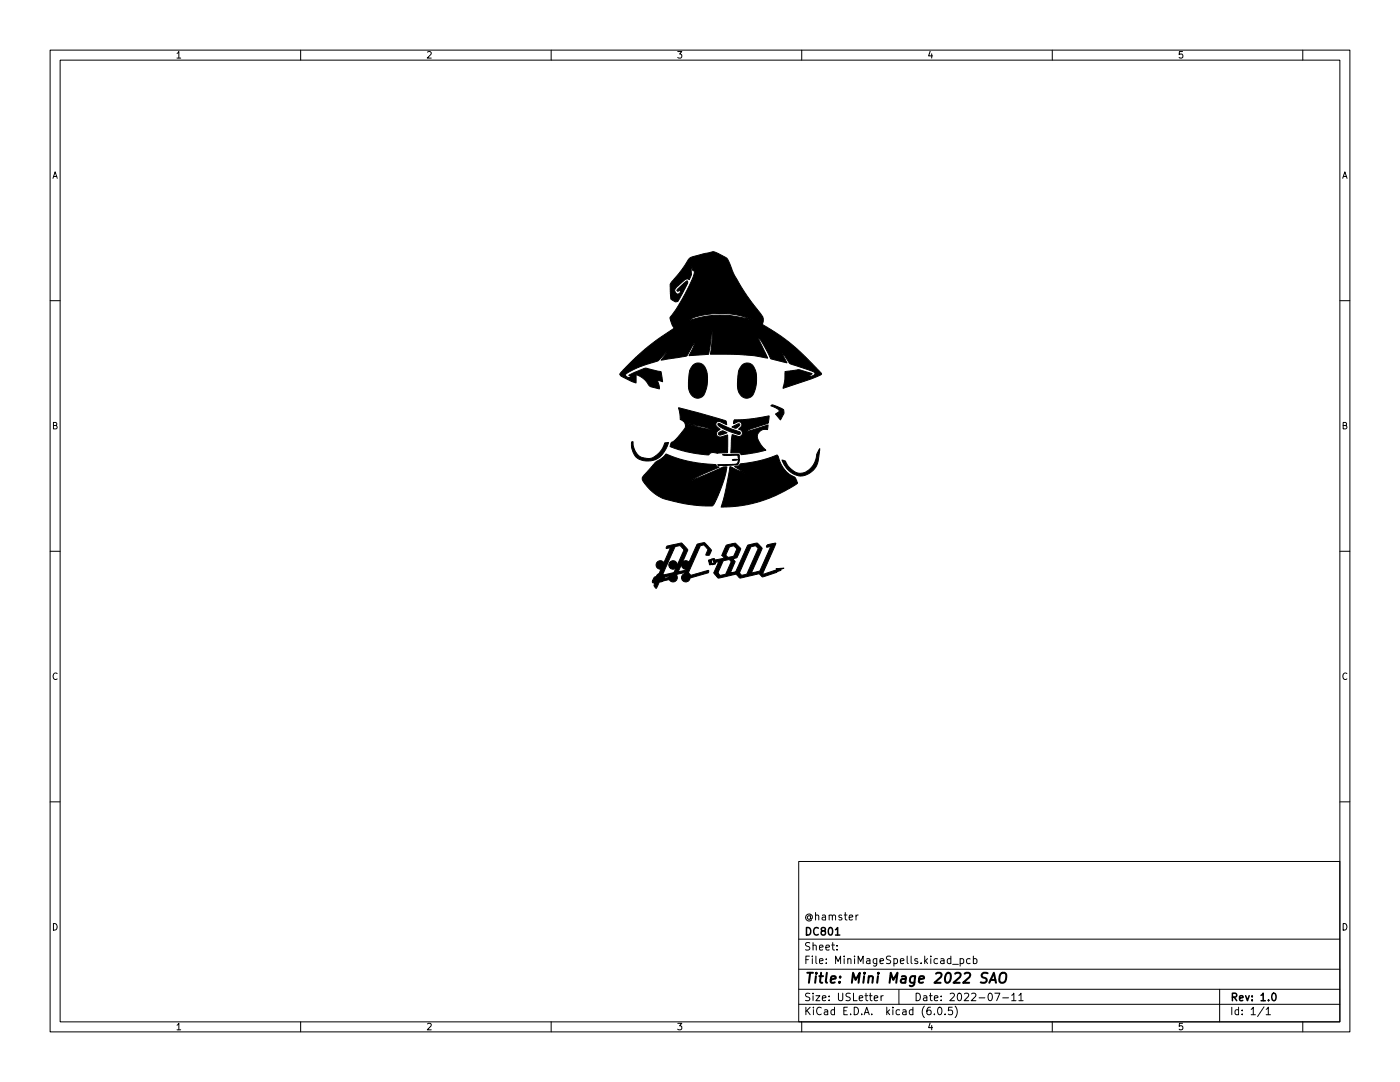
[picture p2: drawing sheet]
<svg xmlns="http://www.w3.org/2000/svg" width="279mm" height="216mm" viewBox="0 0 279 216" stroke-linecap="round" stroke-linejoin="round" font-family="sans-serif">
<g fill="none" stroke="#000" stroke-width=".2">
<path d="M10 10h259.4v195.9h-259.4zM12 12h255.4v191.9h-255.4zM60 10v2M110 10v2M160 10v2M210 10v2M260 10v2M10 60h2M267.4 60h2M10 110h2M267.4 110h2M10 160h2"/>
<path d="M267.4 160h2M159.4 171.9h108v32h-108zM159.4 197.4h108M159.4 193.4h108M159.4 187.4h108M167 189.4v.2M167 188.7v.1M170.8 182.6v1M171.3 182.6l-.5 .3M174.5 199.2l.7-.2-.1-.3h-.4l-.2 .2v.7h.6M175.8 198.7v1M176.3 198.7l-.5 .3"/>
<path d="M179.4 197.4v3M190.1 192.4h1.2M191.6 191.4l.4-.1 .3 .3-.1 .6h-.6M191.6 191.3v1.5M193.6 191.4l-.4-.1-.3 .3 .1 .6h.6M194.3 191.4l.4-.1 .3 .3-.2 .6h-.5M194.3 190.8v1.5M198.5 198.2h1l-.6 1.5M200.1 199.1h1.2M201.9 198.6l.4-.4v1.5M201.9 199.7h.9M203.3 198.6l.5-.4v1.5"/>
<path d="M203.3 199.7h.9M243.4 197.4v6.5M60 203.9v2M110 203.9v2M159.4 200.4h108M160 203.9v2M186.5 202.3v.2M187.3 201h.2a.8 .8 0 0 1 .5 .7 .8 .8 0 0 1-.5 .8 1 1 0 0 1-.2-1.5zM188.6 202.3v.2M190 201h-.7v.7l.2-.2 .5 .1 .1 .2-.1 .5-.2 .2-.5-.2M190.6 200.8a1.72 1.72 0 0 1 0 2.2M210 203.9v2"/>
<path d="M252.3 200.9l-1.3 1.9M252.7 201.4l.4-.4v1.5M252.7 202.5h.8M260 203.9v2"/>
</g>
<path d="M166.7 186.6h.9M254 198.2h.2a.8 .8 0 0 1 .5 .7 .8 .8 0 0 1-.5 .8 1 1 0 0 1-.2-1.5z" fill="none" stroke="#000" stroke-width=".3"/>
<path d="M197.1 194.2a.85 .85 0 0 0-1.1 .1 .45 .45 0 0 0 .2 .8l.6 .1a.51 .51 0 0 1 .1 .6 .51 .51 0 0 1-.4 .3l-.8-.1M197.4 196.1l1-2 .4 2M197.7 195.5h.9M199.6 194.4a.69 .69 0 0 1 1.2 0 1.47 1.47 0 0 1-.6 1.7l-.6-.1a1.5 1.5 0 0 1 0-1.6z" fill="none" stroke="#000" stroke-width=".4"/>
<g fill="#000" stroke="#000" stroke-width=".2">
<path d="M137.5 51.6l.8-.4 3.6-.9a2.96 2.96 0 0 1 2.3 .7 2.22 2.22 0 0 1 1.5 1.9l1.2 2.6a70.7 70.7 0 0 0 5.4 7.9v.7l-.2 .6a46.6 46.6 0 0 1 11.9 9.9l-1.8 .9-5.9 2 .3-1.6 .1-1.8 1.1-.1a3.5 3.5 0 0 1 2.7 .1l1.6 .4-.8 .7 .9-.2a.46 .46 0 0 0 .4-.6 .46 .46 0 0 0-.6-.3l-4.4-1.5-1.4-2-.1 .1 1 1.7-3.2-.8-.2-.3a15 15 0 0 0-2.2-3.8l-.1 .3 1.8 3.7-2.8-.5-2.4-.2-6.2-.1 .1-1.1a9.9 9.9 0 0 0 .2-3.6l-.6 4.4a.32 .32 0 0 1-.2 .4 .32 .32 0 0 1-.3-.1l-3.5 .3 .2-.4a3.8 3.8 0 0 0 .8-2l-1.5 2.4-5 .9 1.1-1.7-1.1 1.1a2.06 2.06 0 0 1-1.6 1 14.3 14.3 0 0 0-5.6 2.5 .84 .84 0 0 0 1.1 .5l-.4-.4 2.5-1.1a2.2 2.2 0 0 1 2.2 0l1 .2a.63 .63 0 0 1 .7 .2 .63 .63 0 0 1 .1 .6l.2 1.4-1-.3 .3 .9 .1 .8-.6-.1a2.23 2.23 0 0 1-2-1.3l-1-.9-1.1-.5v1.6l-1.2-.4a3.9 3.9 0 0 1-2-1.3l.8-1a44.8 44.8 0 0 1 8.3-7l1.7-1.2-.7-1.6h3.7a20.9 20.9 0 0 1 8-1l4.7 .9a16.7 16.7 0 0 0-12.2-.2l-.5 .3h-3.7l-.1-.5 2.2-3.2 2.1-4.1 .6-1.9-.1-.2h-.2l-.3-.8-.1 .5a2.39 2.39 0 0 1-.4 2.1 .88 .88 0 0 0-1.3 .4l-1.1 1a.74 .74 0 0 0-.4 .9 .74 .74 0 0 0 .7 .5l.4-.3 .1-.4-.7 .2-.1-.2 1.7-1.6a.29 .29 0 0 1 .4-.2 .29 .29 0 0 1 0 .5l-1.9 3.5a1.16 1.16 0 0 1-1.2-.2 1.16 1.16 0 0 1-.3-1.2l-.1-2 .3-.3a28.7 28.7 0 0 0 3.5-4.8zM138.2 72.9a1.57 1.57 0 0 1 1.7-.4 1.57 1.57 0 0 1 1 1.3 6.4 6.4 0 0 1-.6 5.2 1.67 1.67 0 0 1-2.8-1.1l-.1-.8v-1.7a3.3 3.3 0 0 1 .8-2.5zM148 72.9a1.58 1.58 0 0 1 1.7-.4 1.58 1.58 0 0 1 1.1 1.4 6.4 6.4 0 0 1-.7 5.1 1.72 1.72 0 0 1-1.9 .2 1.72 1.72 0 0 1-.9-1.5l-.1-2.3a3.4 3.4 0 0 1 .8-2.5zM126.1 88.2l.2-.1a3 3 0 0 0 3.8 3.3 5.1 5.1 0 0 0 2.7-3l.6-.1a4.3 4.3 0 0 1-4.2 3.7 3.1 3.1 0 0 1-3.1-3.8zM130.8 92.2l1.3-.8 .8-.8a29.8 29.8 0 0 0 10 2.1 .54 .54 0 0 0 .6 .5l-6.3 3 6.2-2.6a1.62 1.62 0 0 1 1.7-.3 25.2 25.2 0 0 1-2.7 7.5l-.3 .2-2.6-.1-4.7-.8a8.4 8.4 0 0 1-6.6-4.6l.2-.5zM135.4 81.4l8.8 2.4a.66 .66 0 0 1 .7 .2 .66 .66 0 0 1 0 .7 2.42 2.42 0 0 0-1.8-.5 .93 .93 0 0 0 .6 1.4v.1a.76 .76 0 0 0-.7 .8 .76 .76 0 0 0 .9 .7l1.3-.4v3.2a.23 .23 0 0 1 0 .3 .23 .23 0 0 1-.3 0l-1.6 .1a1.52 1.52 0 0 0-1.8 .3l-.1 .1a27.5 27.5 0 0 1-6.4-1.2l-1-.4a.21 .21 0 0 1-.3-.1 .21 .21 0 0 1 .1-.3l.2-.5a8.7 8.7 0 0 0 2.7-2.9v-.9h.4l3 .9 1.8 .2-4.6-1.1h-.6l-.3-.4a.84 .84 0 0 1-.7-1zM143.3 84.5l4 1.5a.37 .37 0 0 1 .4 .2 .37 .37 0 0 1-.1 .5 .37 .37 0 0 1-.5-.1l-1.9-.7-1.4-.7a.58 .58 0 0 1-.5-.7zM143.5 86.3a1.07 1.07 0 0 1 1.6 .1h-.2a1.61 1.61 0 0 1-1.5 .3zM146.2 91.7h1.1l-.9 .2zM144.2 90.7l2.9-.1a.43 .43 0 0 1 .5 .2 .43 .43 0 0 1-.1 .5 1.1 1.1 0 0 1-.6 1.5l-3.6 .1v-.2h1.2a5.5 5.5 0 0 0 2.6-.2 1.32 1.32 0 0 0 0-1.7l-2.2 .1zM146.1 85.2l.1-.1a1.72 1.72 0 0 1 1.4-.5 .87 .87 0 0 1-.6 .8 .87 .87 0 0 1-.9-.2zM146.5 83.8a38.2 38.2 0 0 0 7-.8v.1a1.53 1.53 0 0 1-.4 1.4l-4.1 1.5 .8-.1 3.5-1.1-.1 .9a1.77 1.77 0 0 0-2 1.1 4.4 4.4 0 0 0 1.6 3l-2.4 .6-2.5 .3a.65 .65 0 0 0-.7-.4h-1.3l.1-2.6 .2-1a1.57 1.57 0 0 0 1.9 0 .81 .81 0 0 0-.7-1.1 .83 .83 0 0 0 .3-1.4h-.5l-.8 .4z"/>
<path d="M153.9 80.9a3.7 3.7 0 0 1 2.4 .8l.1 .4a1.22 1.22 0 0 1-.4 1.2l-.2 .5-1-1.2 .4-.3a.38 .38 0 0 0 .3-.4 .38 .38 0 0 0-.4-.3l-1.2-.6zM145.7 93.1l3.1 1.4-2.2-1.4a1.19 1.19 0 0 0 1.3-.6 26.7 26.7 0 0 0 7.2-1.7l.1 .1a6.8 6.8 0 0 0 2.8 4l.7 .4 .5 1.1-1.3 .8a25.9 25.9 0 0 1-14 4l.8-3zM156.1 91.8a1.2 1.2 0 0 1 1 .9l.1 .1a2.87 2.87 0 0 0 4.9 .2l.6-1 .3-1.4 .6-1.1-.1 .7a5.7 5.7 0 0 1-1.3 3.7 3.3 3.3 0 0 1-5.3-.6zM133.1 109l2.2-.5a.85 .85 0 0 1 1.3 .5l.3 .3a.6 .6 0 0 1 .1 1l-1.6 3.8 1.4-.3 2-4.4a1.08 1.08 0 0 1 1.3-1 .63 .63 0 0 1 .9 .3l1 1.1a.94 .94 0 0 1-.8 1l-.3-.1 .4-1.1-.5-.5a.68 .68 0 0 0-.7-.3 .68 .68 0 0 0-.5 .5l-2 4.4a.64 .64 0 0 0 .3 1.1l1.6-.5a3.4 3.4 0 0 1 1.9-.4l-.1 .4-3 .9a.82 .82 0 0 1-1.3-.5l-.4-.4-.7 .1a.87 .87 0 0 0-1.1 .9l-3.2 .8-.6 1.2a.62 .62 0 0 1-.5-.4 .62 .62 0 0 1 .2-.6 .32 .32 0 0 1-.4 0 .32 .32 0 0 1 0-.5h.5l.2-.2h.9l2.3-.6 .1-.2-2.3 .5-.2 .3h-.8l.1-.1h-.2l-.2 .3h-.4a1.12 1.12 0 0 1 1-.9l.1-.1h.8l2.3-.6 2-4.5-.7-.8a1.22 1.22 0 0 0-1.5 1l-2.1 4.9h-.8l2.4-5.5-.8 .1zM141.4 111.8l.5-.2a.41 .41 0 0 1 .8 .1 .31 .31 0 0 1 .2 .2 .31 .31 0 0 1-.1 .4 .47 .47 0 0 1-.7 .3l-.5 .1-.2-.8 .4 .1-.1 .1 .2 .2-.1 .2 .5-.1a.15 .15 0 0 0 .2 .1 .15 .15 0 0 0 .1-.2 .15 .15 0 0 0-.2-.1l-.1-.3 .2-.1a.2 .2 0 0 0-.2-.2 .2 .2 0 0 0-.2 .2l-.7 .1zM141.9 111.9l.1 .5zM144.9 108.8l1.9-.4 1 1.1-.4 1a1 1 0 0 1-1.1 1 .73 .73 0 0 1 .1 1.2l-.7 1.6h1.9a.61 .61 0 0 0 1 .4l.4-.1 2.3-5.2-.2-.2a.93 .93 0 0 0-1.3-.1l-2.2 5.2h-1.7l.9-.2 2.4-5.3 .4-.1a2.09 2.09 0 0 1 1.6-.2l.9 .9-2.1 4.9 1.6-.3 2.2-5-.8 .2v-.3l.2-.2 1.5-.3a.35 .35 0 0 1-.1 .5l-2.4 5.6 .2 .1 2.5-.9v.3l.2 .2-2.3 .7a.72 .72 0 0 1-1.2-.3l-.1-.1-3.6 .8a1.24 1.24 0 0 1-1-.7l-2.9 .6a.8 .8 0 0 1-1.2-.4l-.3-.5h.8l.4 .5 1.1-.2 1.1-2.5-.4-.5-1.2 .3-1 2.4h-.8l.9-2.2-.5 .1 .1-.2-.2-.3 1.8-.3-.5-.6a1.29 1.29 0 0 1 1.1 .4l1.2-.2 .7-1.5-.7-.6-.8 .2-.8 1.7h-.7zM154.9 113.5l1.5-.1-.7 .3 .2 .1-.9 .3-.1-.3 .3-.1z"/>
<circle cx="131.8" cy="115.3" r=".85"/>
<circle cx="131.8" cy="112.7" r=".85"/>
<circle cx="134.3" cy="115.3" r=".85"/>
<circle cx="134.3" cy="112.7" r=".85"/>
<circle cx="136.9" cy="115.3" r=".85"/>
<circle cx="136.9" cy="112.7" r=".85"/>
</g>
<text font-size="2.8" x="160.4" y="196.2">Title: Mini Mage 2022 SAO</text>
<g font-size="2.1">
<text x="160.4" y="183.6">@hamster</text>
<text x="160.4" y="189.7">Sheet:</text>
<text x="160.4" y="186.7">DC801</text>
<text x="160.4" y="192.4">File: MiniMageSpells.kicad_pcb</text>
<text x="160.4" y="202.5">KiCad E.D.A. kicad (6.0.5)</text>
<text x="160.4" y="199.7">Size: USLetter</text>
<text x="182.4" y="199.7">Date: 2022-07-11</text>
<text x="245.4" y="199.7">Rev: 1.0</text>
<text x="245.4" y="202.5">Id: 1/1</text>
</g>
<g font-size="1.8">
<text x="35" y="11.6">1</text>
<text x="85" y="11.6">2</text>
<text x="135" y="11.6">3</text>
<text x="185" y="11.6">4</text>
<text x="235" y="11.6">5</text>
<text x="10.3" y="35.6">A</text>
<text x="267.7" y="35.6">A</text>
<text x="10.3" y="85.7">B</text>
<text x="267.7" y="85.7">B</text>
<text x="10.3" y="135.6">C</text>
<text x="267.7" y="135.6">C</text>
<text x="10.3" y="185.7">D</text>
<text x="267.7" y="185.7">D</text>
<text x="35" y="205.6">1</text>
<text x="85" y="205.6">2</text>
<text x="135" y="205.6">3</text>
<text x="185" y="205.6">4</text>
<text x="235" y="205.6">5</text>
</g>
</svg>
